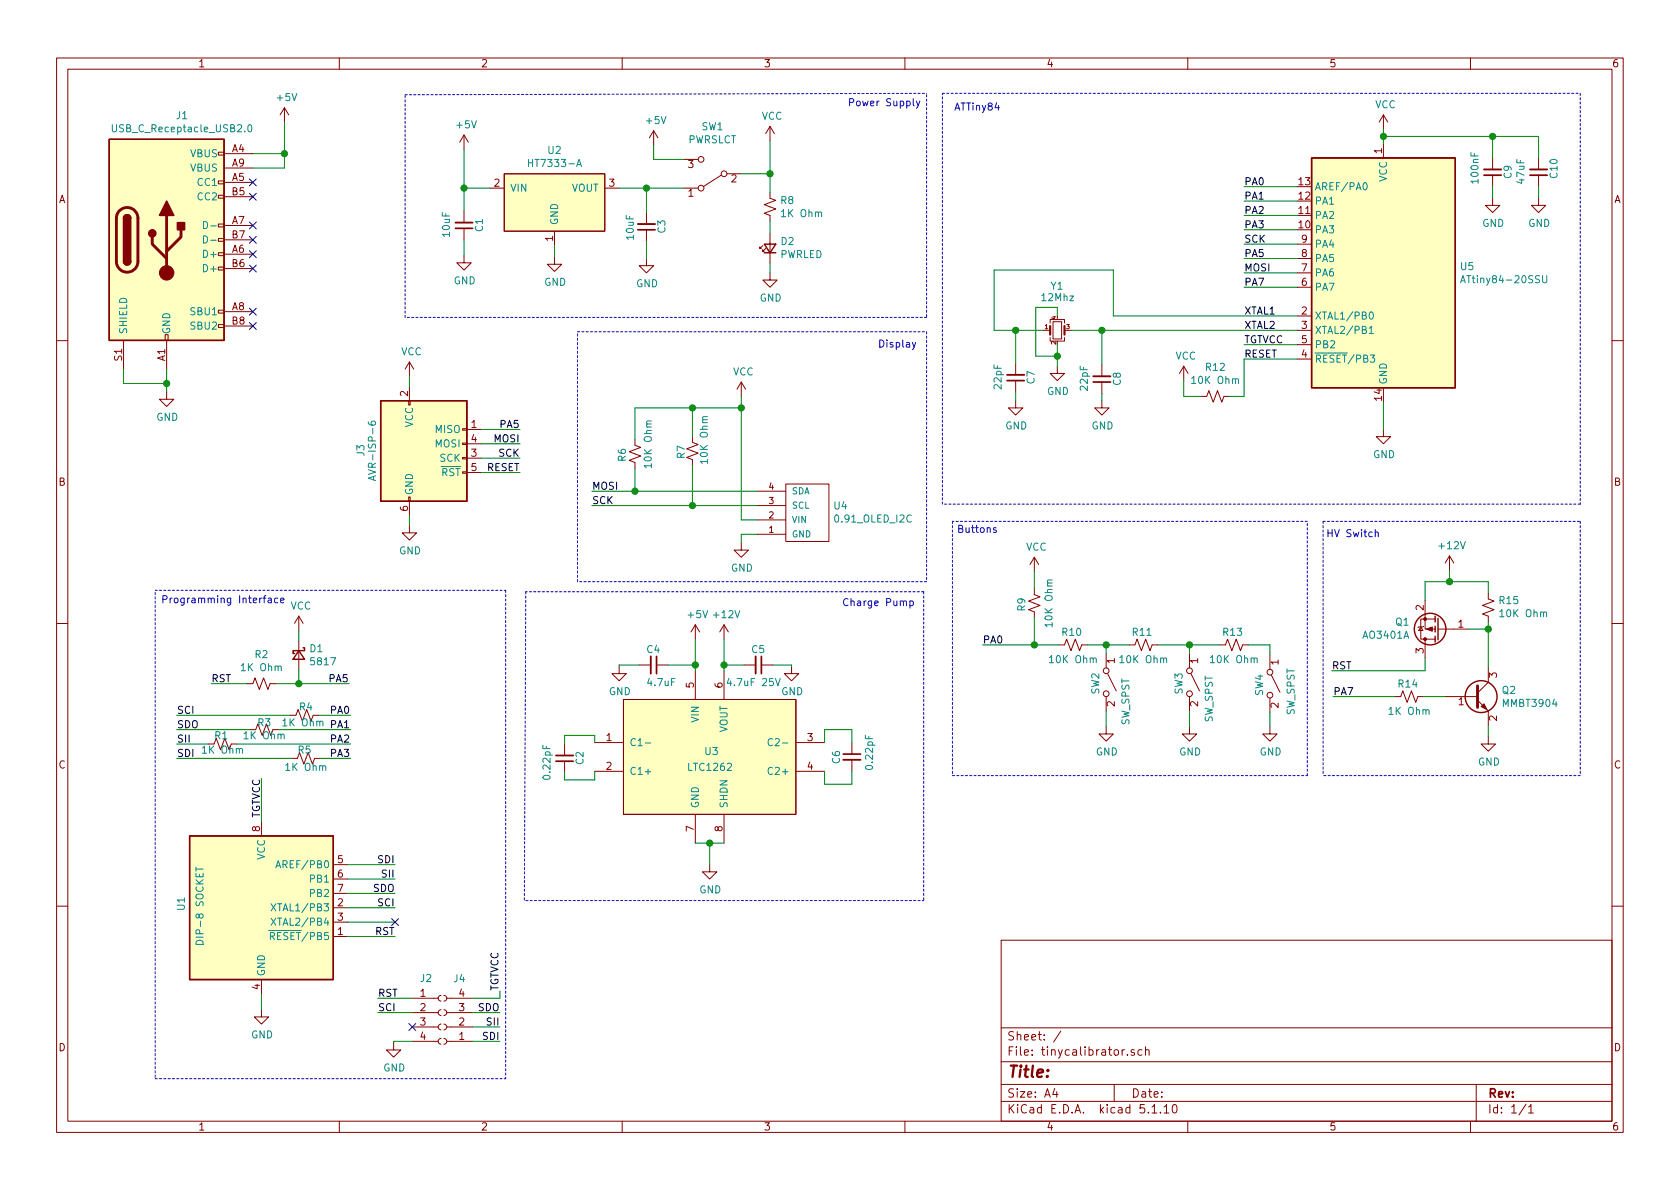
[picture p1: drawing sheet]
EESchema Schematic File Version 4
EELAYER 30 0
EELAYER END
$Descr A4 11693 8268
encoding utf-8
Sheet 1 1
Title ""
Date ""
Rev ""
Comp ""
Comment1 ""
Comment2 ""
Comment3 ""
Comment4 ""
$EndDescr
$Comp
L MCU_Microchip_ATtiny:ATtiny84-20SSU U5
U 1 1
P 9630 1890
F 0 "U5" H 9100 1936 50  0000 R CNN
F 1 "ATtiny84-20SSU" H 9100 1845 50  0000 R CNN
F 2 "Package_SO:SOIC-14_3.9x8.7mm_P1.27mm" H 9630 1890 50  0001 C CIN
F 3 "http://ww1.microchip.com/downloads/en/DeviceDoc/doc8006.pdf" H 9630 1890 50  0001 C CNN
	1    9630 1890
	-1   0    0    -1  
$EndComp
$Comp
L Connector:USB_C_Receptacle_USB2.0 J1
U 1 1
P 1160 1660
F 0 "J1" H 1267 2527 50  0000 C CNN
F 1 "USB_C_Receptacle_USB2.0" H 1267 2436 50  0000 C CNN
F 2 "Connector_USB:USB_C_Receptacle_GCT_USB4085" H 1310 1660 50  0001 C CNN
F 3 "https://www.usb.org/sites/default/files/documents/usb_type-c.zip" H 1310 1660 50  0001 C CNN
	1    1160 1660
	1    0    0    -1  
$EndComp
$Comp
L Device:Crystal_GND24_Small Y1
U 1 1
P 7360 2290
F 0 "Y1" H 7310 2600 50  0000 L CNN
F 1 "12Mhz" H 7240 2520 50  0000 L CNN
F 2 "Crystal:Crystal_SMD_5032-4Pin_5.0x3.2mm" H 7360 2290 50  0001 C CNN
F 3 "~" H 7360 2290 50  0001 C CNN
	1    7360 2290
	1    0    0    -1  
$EndComp
$Comp
L Regulator_Linear:HT7333-A U2
U 1 1
P 3860 1300
F 0 "U2" H 3860 1565 50  0000 C CNN
F 1 "HT7333-A" H 3860 1474 50  0000 C CNN
F 2 "Package_TO_SOT_SMD:SOT-89-3_Handsoldering" H 3910 1650 50  0001 C CNN
F 3 "https://datasheet.lcsc.com/szlcsc/Holtek-Semicon-HT7333-A_C21583.pdf" H 3860 1300 50  0001 C CNN
	1    3860 1300
	1    0    0    -1  
$EndComp
$Comp
L bryan:LTC1262 U3
U 1 1
P 4940 5260
F 0 "U3" H 4900 5300 50  0000 L CNN
F 1 "LTC1262" H 4780 5190 50  0000 L CNN
F 2 "Package_SO:SO-8_3.9x4.9mm_P1.27mm" H 4940 5260 50  0001 C CNN
F 3 "" H 4940 5260 50  0001 C CNN
	1    4940 5260
	1    0    0    -1  
$EndComp
$Comp
L Device:C_Small C2
U 1 1
P 3930 5270
F 0 "C2" V 3820 5320 50  0000 R CNN
F 1 "0.22pF" V 4050 5430 50  0000 R CNN
F 2 "Capacitor_SMD:C_0805_2012Metric_Pad1.15x1.40mm_HandSolder" H 3930 5270 50  0001 C CNN
F 3 "~" H 3930 5270 50  0001 C CNN
	1    3930 5270
	-1   0    0    1   
$EndComp
Wire Wire Line
	4140 5160 4140 5110
Wire Wire Line
	4140 5110 3930 5110
Wire Wire Line
	3930 5110 3930 5170
Wire Wire Line
	4140 5360 4140 5420
Wire Wire Line
	4140 5420 3930 5420
Wire Wire Line
	3930 5420 3930 5370
$Comp
L Device:C_Small C6
U 1 1
P 5930 5260
F 0 "C6" V 5820 5310 50  0000 R CNN
F 1 "0.22pF" V 6050 5420 50  0000 R CNN
F 2 "Capacitor_SMD:C_0805_2012Metric_Pad1.15x1.40mm_HandSolder" H 5930 5260 50  0001 C CNN
F 3 "~" H 5930 5260 50  0001 C CNN
	1    5930 5260
	1    0    0    -1  
$EndComp
Wire Wire Line
	5930 5070 5740 5070
Wire Wire Line
	5740 5070 5740 5160
Wire Wire Line
	5930 5070 5930 5160
Wire Wire Line
	5930 5360 5930 5450
Wire Wire Line
	5930 5450 5740 5450
Wire Wire Line
	5740 5450 5740 5360
Wire Wire Line
	5040 5860 4940 5860
Wire Wire Line
	4940 5860 4940 6010
$Comp
L power:GND #PWR?
U 1 1
P 4940 6010
F 0 "#PWR?" H 4940 5760 50  0001 C CNN
F 1 "GND" H 4945 5837 50  0000 C CNN
F 2 "" H 4940 6010 50  0001 C CNN
F 3 "" H 4940 6010 50  0001 C CNN
	1    4940 6010
	1    0    0    -1  
$EndComp
Connection ~ 4940 5860
Wire Wire Line
	4940 5860 4840 5860
Wire Wire Line
	4840 4660 4840 4620
Wire Wire Line
	5040 4660 5040 4620
$Comp
L power:+12V #PWR?
U 1 1
P 5040 4440
F 0 "#PWR?" H 5040 4290 50  0001 C CNN
F 1 "+12V" H 5055 4613 50  0000 C CNN
F 2 "" H 5040 4440 50  0001 C CNN
F 3 "" H 5040 4440 50  0001 C CNN
	1    5040 4440
	1    0    0    -1  
$EndComp
$Comp
L power:GND #PWR?
U 1 1
P 5510 4630
F 0 "#PWR?" H 5510 4380 50  0001 C CNN
F 1 "GND" H 5515 4457 50  0000 C CNN
F 2 "" H 5510 4630 50  0001 C CNN
F 3 "" H 5510 4630 50  0001 C CNN
	1    5510 4630
	1    0    0    -1  
$EndComp
$Comp
L Device:C_Small C5
U 1 1
P 5280 4620
F 0 "C5" V 5170 4670 50  0000 R CNN
F 1 "4.7uF 25V" V 5400 4780 50  0000 R CNN
F 2 "Capacitor_SMD:C_0805_2012Metric_Pad1.15x1.40mm_HandSolder" H 5280 4620 50  0001 C CNN
F 3 "~" H 5280 4620 50  0001 C CNN
	1    5280 4620
	0    1    1    0   
$EndComp
$Comp
L Device:C_Small C4
U 1 1
P 4550 4620
F 0 "C4" V 4440 4670 50  0000 R CNN
F 1 "4.7uF" V 4670 4780 50  0000 R CNN
F 2 "Capacitor_SMD:C_0805_2012Metric_Pad1.15x1.40mm_HandSolder" H 4550 4620 50  0001 C CNN
F 3 "~" H 4550 4620 50  0001 C CNN
	1    4550 4620
	0    1    1    0   
$EndComp
Wire Wire Line
	4650 4620 4840 4620
Connection ~ 4840 4620
Wire Wire Line
	4840 4620 4840 4440
Wire Wire Line
	5180 4620 5040 4620
Connection ~ 5040 4620
Wire Wire Line
	5040 4620 5040 4440
Wire Wire Line
	5510 4620 5510 4630
Wire Wire Line
	5380 4620 5510 4620
$Comp
L power:GND #PWR?
U 1 1
P 4310 4630
F 0 "#PWR?" H 4310 4380 50  0001 C CNN
F 1 "GND" H 4315 4457 50  0000 C CNN
F 2 "" H 4310 4630 50  0001 C CNN
F 3 "" H 4310 4630 50  0001 C CNN
	1    4310 4630
	1    0    0    -1  
$EndComp
Wire Wire Line
	4450 4620 4310 4620
Wire Wire Line
	4310 4620 4310 4630
$Comp
L power:+5V #PWR?
U 1 1
P 4840 4440
F 0 "#PWR?" H 4840 4290 50  0001 C CNN
F 1 "+5V" H 4855 4613 50  0000 C CNN
F 2 "" H 4840 4440 50  0001 C CNN
F 3 "" H 4840 4440 50  0001 C CNN
	1    4840 4440
	1    0    0    -1  
$EndComp
Wire Wire Line
	1760 1160 1980 1160
Wire Wire Line
	1760 1060 1980 1060
Wire Wire Line
	1980 1160 1980 1060
Connection ~ 1980 1060
Wire Wire Line
	1980 1060 1980 840 
$Comp
L power:+5V #PWR?
U 1 1
P 1980 840
F 0 "#PWR?" H 1980 690 50  0001 C CNN
F 1 "+5V" H 1995 1013 50  0000 C CNN
F 2 "" H 1980 840 50  0001 C CNN
F 3 "" H 1980 840 50  0001 C CNN
	1    1980 840 
	1    0    0    -1  
$EndComp
NoConn ~ 1760 2160
NoConn ~ 1760 2260
$Comp
L power:GND #PWR?
U 1 1
P 1160 2720
F 0 "#PWR?" H 1160 2470 50  0001 C CNN
F 1 "GND" H 1165 2547 50  0000 C CNN
F 2 "" H 1160 2720 50  0001 C CNN
F 3 "" H 1160 2720 50  0001 C CNN
	1    1160 2720
	1    0    0    -1  
$EndComp
Wire Wire Line
	860  2560 860  2660
Wire Wire Line
	860  2660 1160 2660
Wire Wire Line
	1160 2560 1160 2660
Connection ~ 1160 2660
Wire Wire Line
	1160 2660 1160 2720
$Comp
L power:+5V #PWR?
U 1 1
P 3230 1030
F 0 "#PWR?" H 3230 880 50  0001 C CNN
F 1 "+5V" H 3245 1203 50  0000 C CNN
F 2 "" H 3230 1030 50  0001 C CNN
F 3 "" H 3230 1030 50  0001 C CNN
	1    3230 1030
	1    0    0    -1  
$EndComp
$Comp
L Device:C_Small C1
U 1 1
P 3230 1560
F 0 "C1" V 3120 1610 50  0000 R CNN
F 1 "10uF" V 3350 1650 50  0000 R CNN
F 2 "Capacitor_SMD:C_0805_2012Metric_Pad1.15x1.40mm_HandSolder" H 3230 1560 50  0001 C CNN
F 3 "~" H 3230 1560 50  0001 C CNN
	1    3230 1560
	-1   0    0    1   
$EndComp
$Comp
L power:GND #PWR?
U 1 1
P 3230 1770
F 0 "#PWR?" H 3230 1520 50  0001 C CNN
F 1 "GND" H 3235 1597 50  0000 C CNN
F 2 "" H 3230 1770 50  0001 C CNN
F 3 "" H 3230 1770 50  0001 C CNN
	1    3230 1770
	1    0    0    -1  
$EndComp
$Comp
L power:GND #PWR?
U 1 1
P 3860 1780
F 0 "#PWR?" H 3860 1530 50  0001 C CNN
F 1 "GND" H 3865 1607 50  0000 C CNN
F 2 "" H 3860 1780 50  0001 C CNN
F 3 "" H 3860 1780 50  0001 C CNN
	1    3860 1780
	1    0    0    -1  
$EndComp
$Comp
L power:GND #PWR?
U 1 1
P 4500 1790
F 0 "#PWR?" H 4500 1540 50  0001 C CNN
F 1 "GND" H 4505 1617 50  0000 C CNN
F 2 "" H 4500 1790 50  0001 C CNN
F 3 "" H 4500 1790 50  0001 C CNN
	1    4500 1790
	1    0    0    -1  
$EndComp
$Comp
L Device:C_Small C3
U 1 1
P 4500 1570
F 0 "C3" V 4390 1620 50  0000 R CNN
F 1 "10uF" V 4610 1670 50  0000 R CNN
F 2 "Capacitor_SMD:C_0805_2012Metric_Pad1.15x1.40mm_HandSolder" H 4500 1570 50  0001 C CNN
F 3 "~" H 4500 1570 50  0001 C CNN
	1    4500 1570
	-1   0    0    1   
$EndComp
Wire Wire Line
	4310 1300 4500 1300
Wire Wire Line
	4500 1300 4500 1470
Wire Wire Line
	4500 1670 4500 1790
Wire Wire Line
	3860 1700 3860 1780
Wire Wire Line
	3230 1770 3230 1660
Wire Wire Line
	3230 1460 3230 1300
Wire Wire Line
	3410 1300 3230 1300
Connection ~ 3230 1300
Wire Wire Line
	3230 1300 3230 1030
$Comp
L Switch:SW_SPDT SW1
U 1 1
P 4960 1200
F 0 "SW1" H 4960 875 50  0000 C CNN
F 1 "PWRSLCT" H 4960 966 50  0000 C CNN
F 2 "Switches:SWITCH_SPDT_PTH_11.6X4.0MM" H 4960 1200 50  0001 C CNN
F 3 "~" H 4960 1200 50  0001 C CNN
	1    4960 1200
	-1   0    0    1   
$EndComp
Wire Wire Line
	4500 1300 4760 1300
Connection ~ 4500 1300
Wire Wire Line
	4760 1100 4550 1100
Wire Wire Line
	4550 1100 4550 1000
$Comp
L power:+5V #PWR?
U 1 1
P 4550 1000
F 0 "#PWR?" H 4550 850 50  0001 C CNN
F 1 "+5V" H 4565 1173 50  0000 C CNN
F 2 "" H 4550 1000 50  0001 C CNN
F 3 "" H 4550 1000 50  0001 C CNN
	1    4550 1000
	1    0    0    -1  
$EndComp
$Comp
L power:VCC #PWR?
U 1 1
P 5360 970
F 0 "#PWR?" H 5360 820 50  0001 C CNN
F 1 "VCC" H 5375 1143 50  0000 C CNN
F 2 "" H 5360 970 50  0001 C CNN
F 3 "" H 5360 970 50  0001 C CNN
	1    5360 970 
	1    0    0    -1  
$EndComp
$Comp
L Device:R_Small_US R8
U 1 1
P 5360 1430
F 0 "R8" H 5428 1476 50  0000 L CNN
F 1 "1K Ohm" H 5428 1385 50  0000 L CNN
F 2 "Resistor_SMD:R_0805_2012Metric_Pad1.15x1.40mm_HandSolder" H 5360 1430 50  0001 C CNN
F 3 "~" H 5360 1430 50  0001 C CNN
	1    5360 1430
	1    0    0    -1  
$EndComp
$Comp
L Device:LED_Small D2
U 1 1
P 5360 1720
F 0 "D2" V 5406 1650 50  0000 R CNN
F 1 "PWRLED" V 5315 1650 50  0000 R CNN
F 2 "LED_SMD:LED_0805_2012Metric_Pad1.15x1.40mm_HandSolder" V 5360 1720 50  0001 C CNN
F 3 "~" V 5360 1720 50  0001 C CNN
	1    5360 1720
	0    -1   -1   0   
$EndComp
$Comp
L power:GND #PWR?
U 1 1
P 5360 1890
F 0 "#PWR?" H 5360 1640 50  0001 C CNN
F 1 "GND" H 5365 1717 50  0000 C CNN
F 2 "" H 5360 1890 50  0001 C CNN
F 3 "" H 5360 1890 50  0001 C CNN
	1    5360 1890
	1    0    0    -1  
$EndComp
Wire Wire Line
	5160 1200 5360 1200
Wire Wire Line
	5360 1330 5360 1200
Connection ~ 5360 1200
Wire Wire Line
	5360 1530 5360 1620
Wire Wire Line
	5360 1820 5360 1890
Wire Notes Line
	2820 650  6450 640 
Wire Notes Line
	6450 650  6450 2200
Wire Notes Line
	6450 2200 2820 2200
Wire Notes Line
	2820 2200 2820 650 
Wire Wire Line
	10390 940  10390 1090
Wire Wire Line
	10390 940  10710 940 
Wire Wire Line
	10710 940  10710 1090
Connection ~ 10390 940 
$Comp
L Device:C_Small C9
U 1 1
P 10390 1190
F 0 "C9" V 10280 1240 50  0000 R CNN
F 1 "100nF" V 10510 1280 50  0000 R CNN
F 2 "Capacitor_SMD:C_0805_2012Metric_Pad1.15x1.40mm_HandSolder" H 10390 1190 50  0001 C CNN
F 3 "~" H 10390 1190 50  0001 C CNN
	1    10390 1190
	-1   0    0    1   
$EndComp
$Comp
L Device:C_Small C10
U 1 1
P 10710 1190
F 0 "C10" V 10600 1240 50  0000 R CNN
F 1 "47uF" V 10830 1280 50  0000 R CNN
F 2 "Capacitor_SMD:C_0805_2012Metric_Pad1.15x1.40mm_HandSolder" H 10710 1190 50  0001 C CNN
F 3 "~" H 10710 1190 50  0001 C CNN
	1    10710 1190
	-1   0    0    1   
$EndComp
$Comp
L power:GND #PWR?
U 1 1
P 10390 1370
F 0 "#PWR?" H 10390 1120 50  0001 C CNN
F 1 "GND" H 10395 1197 50  0000 C CNN
F 2 "" H 10390 1370 50  0001 C CNN
F 3 "" H 10390 1370 50  0001 C CNN
	1    10390 1370
	1    0    0    -1  
$EndComp
$Comp
L power:GND #PWR?
U 1 1
P 10710 1370
F 0 "#PWR?" H 10710 1120 50  0001 C CNN
F 1 "GND" H 10715 1197 50  0000 C CNN
F 2 "" H 10710 1370 50  0001 C CNN
F 3 "" H 10710 1370 50  0001 C CNN
	1    10710 1370
	1    0    0    -1  
$EndComp
Wire Wire Line
	10390 1370 10390 1290
Wire Wire Line
	10710 1370 10710 1290
Wire Wire Line
	9630 940  10390 940 
Wire Wire Line
	9030 1290 8660 1290
Wire Wire Line
	9030 1390 8660 1390
Wire Wire Line
	9030 1490 8660 1490
Wire Wire Line
	9030 1590 8660 1590
Wire Wire Line
	9030 1690 8660 1690
Wire Wire Line
	9030 1790 8660 1790
Wire Wire Line
	9030 1890 8660 1890
Wire Wire Line
	8660 1990 9030 1990
Wire Wire Line
	9030 2390 8660 2390
Wire Wire Line
	8660 2490 9030 2490
Wire Wire Line
	9630 2790 9630 2980
Wire Wire Line
	9630 890  9630 940 
Text Label 8660 1290 0    50   ~ 0
PA0
Text Label 8660 1390 0    50   ~ 0
PA1
Text Label 8660 1490 0    50   ~ 0
PA2
Text Label 8660 1590 0    50   ~ 0
PA3
Text Label 8660 1690 0    50   ~ 0
SCK
Text Label 8660 1790 0    50   ~ 0
PA5
Text Label 8660 1890 0    50   ~ 0
MOSI
Text Label 8660 1990 0    50   ~ 0
PA7
Text Label 8660 2190 0    50   ~ 0
XTAL1
Text Label 8660 2290 0    50   ~ 0
XTAL2
Text Label 8660 2390 0    50   ~ 0
TGTVCC
Text Label 8660 2490 0    50   ~ 0
RESET
$Comp
L power:VCC #PWR?
U 1 1
P 9630 890
F 0 "#PWR?" H 9630 740 50  0001 C CNN
F 1 "VCC" H 9645 1063 50  0000 C CNN
F 2 "" H 9630 890 50  0001 C CNN
F 3 "" H 9630 890 50  0001 C CNN
	1    9630 890 
	1    0    0    -1  
$EndComp
$Comp
L power:GND #PWR?
U 1 1
P 9630 2980
F 0 "#PWR?" H 9630 2730 50  0001 C CNN
F 1 "GND" H 9635 2807 50  0000 C CNN
F 2 "" H 9630 2980 50  0001 C CNN
F 3 "" H 9630 2980 50  0001 C CNN
	1    9630 2980
	1    0    0    -1  
$EndComp
$Comp
L power:VCC #PWR?
U 1 1
P 8240 2640
F 0 "#PWR?" H 8240 2490 50  0001 C CNN
F 1 "VCC" H 8255 2813 50  0000 C CNN
F 2 "" H 8240 2640 50  0001 C CNN
F 3 "" H 8240 2640 50  0001 C CNN
	1    8240 2640
	1    0    0    -1  
$EndComp
$Comp
L Device:R_Small_US R12
U 1 1
P 8460 2750
F 0 "R12" V 8255 2750 50  0000 C CNN
F 1 "10K Ohm" V 8346 2750 50  0000 C CNN
F 2 "Resistor_SMD:R_0805_2012Metric_Pad1.15x1.40mm_HandSolder" H 8460 2750 50  0001 C CNN
F 3 "~" H 8460 2750 50  0001 C CNN
	1    8460 2750
	0    1    1    0   
$EndComp
Wire Wire Line
	8240 2750 8240 2640
Wire Wire Line
	8360 2750 8240 2750
Wire Wire Line
	8660 2490 8660 2750
Wire Wire Line
	8660 2750 8560 2750
Wire Notes Line
	6430 4110 3660 4110
Wire Notes Line
	3660 4110 3650 6260
Wire Notes Line
	3660 6260 6430 6260
Text Notes 5860 4220 0    50   ~ 0
Charge Pump\n
Text Notes 5900 740  0    50   ~ 0
Power Supply
Wire Wire Line
	7750 2190 7750 1870
Wire Wire Line
	7750 1870 6920 1870
Wire Wire Line
	6920 1870 6920 2290
Wire Wire Line
	6920 2290 7070 2290
Wire Wire Line
	7750 2190 9030 2190
$Comp
L Device:C_Small C7
U 1 1
P 7070 2620
F 0 "C7" V 6960 2670 50  0000 R CNN
F 1 "22pF" V 7190 2710 50  0000 R CNN
F 2 "Capacitor_SMD:C_0805_2012Metric_Pad1.15x1.40mm_HandSolder" H 7070 2620 50  0001 C CNN
F 3 "~" H 7070 2620 50  0001 C CNN
	1    7070 2620
	-1   0    0    1   
$EndComp
$Comp
L Device:C_Small C8
U 1 1
P 7670 2630
F 0 "C8" V 7560 2680 50  0000 R CNN
F 1 "22pF" V 7790 2720 50  0000 R CNN
F 2 "Capacitor_SMD:C_0805_2012Metric_Pad1.15x1.40mm_HandSolder" H 7670 2630 50  0001 C CNN
F 3 "~" H 7670 2630 50  0001 C CNN
	1    7670 2630
	-1   0    0    1   
$EndComp
Wire Wire Line
	7070 2520 7070 2290
Connection ~ 7070 2290
Wire Wire Line
	7070 2290 7260 2290
Wire Wire Line
	7670 2530 7670 2290
Wire Wire Line
	7460 2290 7670 2290
Connection ~ 7670 2290
Wire Wire Line
	7670 2290 9030 2290
Wire Wire Line
	7360 2190 7360 2130
Wire Wire Line
	7360 2130 7210 2130
Wire Wire Line
	7210 2470 7360 2470
Wire Wire Line
	7210 2130 7210 2470
Wire Wire Line
	7360 2390 7360 2470
$Comp
L power:GND #PWR?
U 1 1
P 7070 2780
F 0 "#PWR?" H 7070 2530 50  0001 C CNN
F 1 "GND" H 7075 2607 50  0000 C CNN
F 2 "" H 7070 2780 50  0001 C CNN
F 3 "" H 7070 2780 50  0001 C CNN
	1    7070 2780
	1    0    0    -1  
$EndComp
$Comp
L power:GND #PWR?
U 1 1
P 7670 2780
F 0 "#PWR?" H 7670 2530 50  0001 C CNN
F 1 "GND" H 7675 2607 50  0000 C CNN
F 2 "" H 7670 2780 50  0001 C CNN
F 3 "" H 7670 2780 50  0001 C CNN
	1    7670 2780
	1    0    0    -1  
$EndComp
Wire Wire Line
	7670 2780 7670 2730
Wire Wire Line
	7070 2780 7070 2720
Wire Wire Line
	7360 2470 7360 2540
Connection ~ 7360 2470
$Comp
L power:GND #PWR?
U 1 1
P 7360 2540
F 0 "#PWR?" H 7360 2290 50  0001 C CNN
F 1 "GND" H 7365 2367 50  0000 C CNN
F 2 "" H 7360 2540 50  0001 C CNN
F 3 "" H 7360 2540 50  0001 C CNN
	1    7360 2540
	1    0    0    -1  
$EndComp
Wire Wire Line
	5360 970  5360 1200
Connection ~ 9630 940 
Wire Wire Line
	9630 940  9630 990 
Wire Notes Line
	6560 640  11000 640 
Wire Notes Line
	11000 640  11000 3500
Wire Notes Line
	11000 3500 6570 3500
Wire Notes Line
	6560 3500 6560 640 
Text Notes 6640 770  0    50   ~ 0
ATTiny84
$Comp
L bryan:0.91_OLED_I2C U4
U 1 1
P 5670 3560
F 0 "U4" H 5542 3515 50  0000 R CNN
F 1 "0.91_OLED_I2C" H 5542 3606 50  0000 R CNN
F 2 "bryan:I2C_OLED_0.91" H 5520 3560 50  0001 C CNN
F 3 "" H 5520 3560 50  0001 C CNN
	1    5670 3560
	-1   0    0    1   
$EndComp
$Comp
L Device:R_Small_US R7
U 1 1
P 4820 3130
F 0 "R7" V 4740 3070 50  0000 L CNN
F 1 "10K Ohm" V 4900 3030 50  0000 L CNN
F 2 "Resistor_SMD:R_0805_2012Metric_Pad1.15x1.40mm_HandSolder" H 4820 3130 50  0001 C CNN
F 3 "~" H 4820 3130 50  0001 C CNN
	1    4820 3130
	1    0    0    -1  
$EndComp
$Comp
L Device:R_Small_US R6
U 1 1
P 4420 3150
F 0 "R6" V 4330 3090 50  0000 L CNN
F 1 "10K Ohm" V 4510 3040 50  0000 L CNN
F 2 "Resistor_SMD:R_0805_2012Metric_Pad1.15x1.40mm_HandSolder" H 4420 3150 50  0001 C CNN
F 3 "~" H 4420 3150 50  0001 C CNN
	1    4420 3150
	1    0    0    -1  
$EndComp
Wire Wire Line
	5270 3410 4420 3410
Text Label 4120 3410 0    50   ~ 0
MOSI
Text Label 4120 3510 0    50   ~ 0
SCK
Wire Wire Line
	4420 3250 4420 3410
Connection ~ 4420 3410
Wire Wire Line
	4420 3410 4120 3410
Wire Wire Line
	4820 3230 4820 3510
Wire Wire Line
	4120 3510 4820 3510
Connection ~ 4820 3510
Wire Wire Line
	4820 3510 5270 3510
Wire Wire Line
	4420 3050 4420 2830
Wire Wire Line
	4420 2830 4820 2830
Wire Wire Line
	4820 2830 4820 3030
Connection ~ 4820 2830
$Comp
L power:VCC #PWR?
U 1 1
P 5160 2750
F 0 "#PWR?" H 5160 2600 50  0001 C CNN
F 1 "VCC" H 5175 2923 50  0000 C CNN
F 2 "" H 5160 2750 50  0001 C CNN
F 3 "" H 5160 2750 50  0001 C CNN
	1    5160 2750
	1    0    0    -1  
$EndComp
Wire Wire Line
	5160 2830 5160 2750
Wire Wire Line
	4820 2830 5160 2830
Wire Wire Line
	5270 3610 5160 3610
Wire Wire Line
	5160 3610 5160 2830
Connection ~ 5160 2830
$Comp
L power:GND #PWR?
U 1 1
P 5160 3770
F 0 "#PWR?" H 5160 3520 50  0001 C CNN
F 1 "GND" H 5165 3597 50  0000 C CNN
F 2 "" H 5160 3770 50  0001 C CNN
F 3 "" H 5160 3770 50  0001 C CNN
	1    5160 3770
	1    0    0    -1  
$EndComp
Wire Wire Line
	5270 3710 5160 3710
Wire Wire Line
	5160 3710 5160 3770
Wire Notes Line
	6450 2300 6450 4040
Wire Notes Line
	6450 4040 4020 4040
Wire Notes Line
	4020 4040 4020 2300
Wire Notes Line
	4020 2300 6450 2300
Text Notes 6110 2420 0    50   ~ 0
Display
$Comp
L power:+12V #PWR?
U 1 1
P 10090 3960
F 0 "#PWR?" H 10090 3810 50  0001 C CNN
F 1 "+12V" H 10105 4133 50  0000 C CNN
F 2 "" H 10090 3960 50  0001 C CNN
F 3 "" H 10090 3960 50  0001 C CNN
	1    10090 3960
	1    0    0    -1  
$EndComp
Wire Wire Line
	9280 4840 9710 4840
Wire Wire Line
	9270 4660 9920 4660
Text Label 9280 4840 0    50   ~ 0
PA7
Text Label 9270 4660 0    50   ~ 0
RST
$Comp
L Device:R_Small_US R14
U 1 1
P 9810 4840
F 0 "R14" V 9720 4830 50  0000 C CNN
F 1 "1K Ohm" V 9910 4840 50  0000 C CNN
F 2 "Resistor_SMD:R_0805_2012Metric_Pad1.15x1.40mm_HandSolder" H 9810 4840 50  0001 C CNN
F 3 "~" H 9810 4840 50  0001 C CNN
	1    9810 4840
	0    1    1    0   
$EndComp
Wire Wire Line
	9910 4840 10060 4840
$Comp
L power:GND #PWR?
U 1 1
P 10360 5120
F 0 "#PWR?" H 10360 4870 50  0001 C CNN
F 1 "GND" H 10365 4947 50  0000 C CNN
F 2 "" H 10360 5120 50  0001 C CNN
F 3 "" H 10360 5120 50  0001 C CNN
	1    10360 5120
	1    0    0    -1  
$EndComp
Wire Wire Line
	10360 5120 10360 5040
Wire Wire Line
	10360 4640 10360 4370
$Comp
L Device:R_Small_US R15
U 1 1
P 10360 4220
F 0 "R15" H 10292 4174 50  0000 R CNN
F 1 "10K Ohm" H 10292 4265 50  0000 R CNN
F 2 "Resistor_SMD:R_0805_2012Metric_Pad1.15x1.40mm_HandSolder" H 10360 4220 50  0001 C CNN
F 3 "~" H 10360 4220 50  0001 C CNN
	1    10360 4220
	-1   0    0    1   
$EndComp
Wire Wire Line
	10090 4040 10360 4040
Wire Wire Line
	10360 4040 10360 4120
Wire Wire Line
	9920 4660 9920 4570
Wire Wire Line
	10220 4370 10360 4370
Connection ~ 10360 4370
Wire Wire Line
	10360 4370 10360 4320
Wire Wire Line
	9920 4170 9920 4040
Wire Wire Line
	10090 4040 10090 3960
Wire Wire Line
	9920 4040 10090 4040
Connection ~ 10090 4040
Wire Notes Line
	11000 3620 11000 5390
Text Notes 9230 3740 0    50   ~ 0
HV Switch
Wire Notes Line
	9210 3620 11000 3620
Wire Notes Line
	11000 5390 9210 5390
Wire Notes Line
	9210 3620 9210 5390
$Comp
L Switch:SW_SPST SW3
U 1 1
P 8280 4740
F 0 "SW3" H 8210 4670 50  0000 L CNN
F 1 "SW_SPST" H 8230 4880 50  0000 L CNN
F 2 "Switches:TACTILE_SWITCH_SMD_6.0X3.5MM" H 8280 4740 50  0001 C CNN
F 3 "~" H 8280 4740 50  0001 C CNN
	1    8280 4740
	0    1    1    0   
$EndComp
$Comp
L Switch:SW_SPST SW4
U 1 1
P 8840 4750
F 0 "SW4" H 8770 4680 50  0000 L CNN
F 1 "SW_SPST" H 8730 4900 50  0000 L CNN
F 2 "Switches:TACTILE_SWITCH_SMD_6.0X3.5MM" H 8840 4750 50  0001 C CNN
F 3 "~" H 8840 4750 50  0001 C CNN
	1    8840 4750
	0    1    1    0   
$EndComp
$Comp
L Device:R_Small_US R11
U 1 1
P 7960 4480
F 0 "R11" V 7870 4470 50  0000 C CNN
F 1 "10K Ohm" V 8060 4480 50  0000 C CNN
F 2 "Resistor_SMD:R_0805_2012Metric_Pad1.15x1.40mm_HandSolder" H 7960 4480 50  0001 C CNN
F 3 "~" H 7960 4480 50  0001 C CNN
	1    7960 4480
	0    1    1    0   
$EndComp
$Comp
L Device:R_Small_US R13
U 1 1
P 8590 4480
F 0 "R13" V 8500 4470 50  0000 C CNN
F 1 "10K Ohm" V 8690 4480 50  0000 C CNN
F 2 "Resistor_SMD:R_0805_2012Metric_Pad1.15x1.40mm_HandSolder" H 8590 4480 50  0001 C CNN
F 3 "~" H 8590 4480 50  0001 C CNN
	1    8590 4480
	0    1    1    0   
$EndComp
$Comp
L Device:R_Small_US R10
U 1 1
P 7470 4480
F 0 "R10" V 7380 4470 50  0000 C CNN
F 1 "10K Ohm" V 7570 4480 50  0000 C CNN
F 2 "Resistor_SMD:R_0805_2012Metric_Pad1.15x1.40mm_HandSolder" H 7470 4480 50  0001 C CNN
F 3 "~" H 7470 4480 50  0001 C CNN
	1    7470 4480
	0    1    1    0   
$EndComp
$Comp
L Switch:SW_SPST SW2
U 1 1
P 7700 4740
F 0 "SW2" H 7630 4670 50  0000 L CNN
F 1 "SW_SPST" H 7670 4880 50  0000 L CNN
F 2 "Switches:TACTILE_SWITCH_SMD_6.0X3.5MM" H 7700 4740 50  0001 C CNN
F 3 "~" H 7700 4740 50  0001 C CNN
	1    7700 4740
	0    1    1    0   
$EndComp
Wire Wire Line
	7570 4480 7700 4480
Wire Wire Line
	8060 4480 8280 4480
Wire Wire Line
	8280 4540 8280 4480
Connection ~ 8280 4480
Wire Wire Line
	8280 4480 8490 4480
Wire Wire Line
	7700 4540 7700 4480
Connection ~ 7700 4480
Wire Wire Line
	7700 4480 7860 4480
Wire Wire Line
	7370 4480 7200 4480
Wire Wire Line
	7200 4480 7200 4290
Wire Wire Line
	7200 4480 6840 4480
Connection ~ 7200 4480
Text Label 6840 4480 0    50   ~ 0
PA0
$Comp
L Device:R_Small_US R9
U 1 1
P 7200 4190
F 0 "R9" V 7110 4180 50  0000 C CNN
F 1 "10K Ohm" V 7300 4190 50  0000 C CNN
F 2 "Resistor_SMD:R_0805_2012Metric_Pad1.15x1.40mm_HandSolder" H 7200 4190 50  0001 C CNN
F 3 "~" H 7200 4190 50  0001 C CNN
	1    7200 4190
	1    0    0    -1  
$EndComp
$Comp
L power:VCC #PWR?
U 1 1
P 7200 3970
F 0 "#PWR?" H 7200 3820 50  0001 C CNN
F 1 "VCC" H 7215 4143 50  0000 C CNN
F 2 "" H 7200 3970 50  0001 C CNN
F 3 "" H 7200 3970 50  0001 C CNN
	1    7200 3970
	1    0    0    -1  
$EndComp
Wire Wire Line
	7200 4090 7200 3970
$Comp
L power:GND #PWR?
U 1 1
P 8840 5050
F 0 "#PWR?" H 8840 4800 50  0001 C CNN
F 1 "GND" H 8845 4877 50  0000 C CNN
F 2 "" H 8840 5050 50  0001 C CNN
F 3 "" H 8840 5050 50  0001 C CNN
	1    8840 5050
	1    0    0    -1  
$EndComp
$Comp
L power:GND #PWR?
U 1 1
P 8280 5050
F 0 "#PWR?" H 8280 4800 50  0001 C CNN
F 1 "GND" H 8285 4877 50  0000 C CNN
F 2 "" H 8280 5050 50  0001 C CNN
F 3 "" H 8280 5050 50  0001 C CNN
	1    8280 5050
	1    0    0    -1  
$EndComp
$Comp
L power:GND #PWR?
U 1 1
P 7700 5050
F 0 "#PWR?" H 7700 4800 50  0001 C CNN
F 1 "GND" H 7705 4877 50  0000 C CNN
F 2 "" H 7700 5050 50  0001 C CNN
F 3 "" H 7700 5050 50  0001 C CNN
	1    7700 5050
	1    0    0    -1  
$EndComp
Wire Wire Line
	8840 4950 8840 5050
Wire Wire Line
	8690 4480 8840 4480
Wire Wire Line
	8840 4480 8840 4550
Wire Wire Line
	8280 4940 8280 5050
Wire Wire Line
	7700 4940 7700 5050
Wire Notes Line
	9100 5390 9100 3620
Wire Notes Line
	9100 3620 6630 3620
Wire Notes Line
	6630 3620 6630 5390
Wire Notes Line
	6630 5390 9100 5390
Text Notes 6660 3710 0    50   ~ 0
Buttons\n
$Comp
L power:VCC #PWR?
U 1 1
P 2080 4380
F 0 "#PWR?" H 2080 4230 50  0001 C CNN
F 1 "VCC" H 2095 4553 50  0000 C CNN
F 2 "" H 2080 4380 50  0001 C CNN
F 3 "" H 2080 4380 50  0001 C CNN
	1    2080 4380
	1    0    0    -1  
$EndComp
$Comp
L Device:D_Schottky_Small D1
U 1 1
P 2080 4550
F 0 "D1" V 2034 4620 50  0000 L CNN
F 1 "5817" V 2125 4620 50  0000 L CNN
F 2 "Diode_THT:D_DO-41_SOD81_P10.16mm_Horizontal" V 2080 4550 50  0001 C CNN
F 3 "~" V 2080 4550 50  0001 C CNN
	1    2080 4550
	0    1    1    0   
$EndComp
$Comp
L Device:R_Small_US R2
U 1 1
P 1820 4750
F 0 "R2" V 1615 4750 50  0000 C CNN
F 1 "1K Ohm" V 1706 4750 50  0000 C CNN
F 2 "Resistor_SMD:R_0805_2012Metric_Pad1.15x1.40mm_HandSolder" H 1820 4750 50  0001 C CNN
F 3 "~" H 1820 4750 50  0001 C CNN
	1    1820 4750
	0    1    1    0   
$EndComp
Wire Wire Line
	2080 4380 2080 4450
Wire Wire Line
	2080 4650 2080 4750
Wire Wire Line
	2080 4750 1920 4750
Wire Wire Line
	2080 4750 2430 4750
Connection ~ 2080 4750
Wire Wire Line
	1720 4750 1470 4750
Text Label 2430 4750 2    50   ~ 0
PA5
Text Label 1470 4750 0    50   ~ 0
RST
$Comp
L Device:R_Small_US R4
U 1 1
P 2120 4970
F 0 "R4" V 2060 4980 50  0000 C CNN
F 1 "1K Ohm" V 2170 4960 50  0000 C CNN
F 2 "Resistor_SMD:R_0805_2012Metric_Pad1.15x1.40mm_HandSolder" H 2120 4970 50  0001 C CNN
F 3 "~" H 2120 4970 50  0001 C CNN
	1    2120 4970
	0    1    1    0   
$EndComp
$Comp
L Device:R_Small_US R3
U 1 1
P 1840 5070
F 0 "R3" V 1790 5070 50  0000 C CNN
F 1 "1K Ohm" V 1880 5070 50  0000 C CNN
F 2 "Resistor_SMD:R_0805_2012Metric_Pad1.15x1.40mm_HandSolder" H 1840 5070 50  0001 C CNN
F 3 "~" H 1840 5070 50  0001 C CNN
	1    1840 5070
	0    1    1    0   
$EndComp
$Comp
L Device:R_Small_US R1
U 1 1
P 1550 5170
F 0 "R1" V 1490 5160 50  0000 C CNN
F 1 "1K Ohm" V 1590 5170 50  0000 C CNN
F 2 "Resistor_SMD:R_0805_2012Metric_Pad1.15x1.40mm_HandSolder" H 1550 5170 50  0001 C CNN
F 3 "~" H 1550 5170 50  0001 C CNN
	1    1550 5170
	0    1    1    0   
$EndComp
$Comp
L Device:R_Small_US R5
U 1 1
P 2130 5270
F 0 "R5" V 2070 5260 50  0000 C CNN
F 1 "1K Ohm" V 2190 5270 50  0000 C CNN
F 2 "Resistor_SMD:R_0805_2012Metric_Pad1.15x1.40mm_HandSolder" H 2130 5270 50  0001 C CNN
F 3 "~" H 2130 5270 50  0001 C CNN
	1    2130 5270
	0    1    1    0   
$EndComp
Wire Wire Line
	2020 4970 1230 4970
Wire Wire Line
	1740 5070 1230 5070
Wire Wire Line
	1450 5170 1230 5170
Wire Wire Line
	2030 5270 1230 5270
Wire Wire Line
	2220 4970 2440 4970
Wire Wire Line
	1940 5070 2440 5070
Wire Wire Line
	1650 5170 2440 5170
Wire Wire Line
	2230 5270 2440 5270
Text Label 2440 4970 2    50   ~ 0
PA0
Text Label 2440 5070 2    50   ~ 0
PA1
Text Label 2440 5170 2    50   ~ 0
PA2
Text Label 2440 5270 2    50   ~ 0
PA3
Text Label 1230 4970 0    50   ~ 0
SCI
Text Label 1230 5070 0    50   ~ 0
SDO
Text Label 1230 5170 0    50   ~ 0
SII
Text Label 1230 5270 0    50   ~ 0
SDI
$Comp
L MCU_Microchip_ATtiny:ATtiny25V-10PU U1
U 1 1
P 1820 6310
F 0 "U1" V 1260 6390 50  0000 R CNN
F 1 "DIP-8 SOCKET" V 1390 6600 50  0000 R CNN
F 2 "Package_DIP:DIP-8_W7.62mm_Socket" H 1820 6310 50  0001 C CIN
F 3 "http://ww1.microchip.com/downloads/en/DeviceDoc/atmel-2586-avr-8-bit-microcontroller-attiny25-attiny45-attiny85_datasheet.pdf" H 1820 6310 50  0001 C CNN
	1    1820 6310
	1    0    0    -1  
$EndComp
Wire Wire Line
	1820 5710 1820 5410
Wire Wire Line
	1820 6910 1820 7020
Wire Wire Line
	2420 6010 2750 6010
Wire Wire Line
	2420 6110 2750 6110
Wire Wire Line
	2420 6210 2750 6210
Wire Wire Line
	2420 6310 2750 6310
Wire Wire Line
	2420 6410 2750 6410
Text Label 2750 6010 2    50   ~ 0
SDI
Text Label 2750 6110 2    50   ~ 0
SII
Text Label 2750 6210 2    50   ~ 0
SDO
Text Label 2750 6310 2    50   ~ 0
SCI
NoConn ~ 2750 6410
Text Label 1820 5410 3    50   ~ 0
TGTVCC
$Comp
L power:GND #PWR?
U 1 1
P 1820 7020
F 0 "#PWR?" H 1820 6770 50  0001 C CNN
F 1 "GND" H 1825 6847 50  0000 C CNN
F 2 "" H 1820 7020 50  0001 C CNN
F 3 "" H 1820 7020 50  0001 C CNN
	1    1820 7020
	1    0    0    -1  
$EndComp
Wire Notes Line
	1080 7490 1080 4100
Text Notes 1120 4200 0    50   ~ 0
Programming Interface
Text Label 2750 6510 2    50   ~ 0
RST
Wire Wire Line
	2420 6510 2750 6510
Wire Notes Line
	1080 4100 3520 4100
Wire Notes Line
	1080 7500 3520 7500
Wire Notes Line
	3520 4100 3520 7500
$Comp
L Connector:AVR-ISP-6 J3
U 1 1
P 2950 3180
F 0 "J3" V 2510 3280 50  0000 R CNN
F 1 "AVR-ISP-6" V 2590 3450 50  0000 R CNN
F 2 "Connector_PinSocket_2.54mm:PinSocket_2x03_P2.54mm_Vertical" V 2700 3230 50  0001 C CNN
F 3 " ~" H 1675 2630 50  0001 C CNN
	1    2950 3180
	1    0    0    -1  
$EndComp
$Comp
L power:VCC #PWR?
U 1 1
P 2850 2610
F 0 "#PWR?" H 2850 2460 50  0001 C CNN
F 1 "VCC" H 2865 2783 50  0000 C CNN
F 2 "" H 2850 2610 50  0001 C CNN
F 3 "" H 2850 2610 50  0001 C CNN
	1    2850 2610
	1    0    0    -1  
$EndComp
Wire Notes Line
	6430 4110 6430 6260
$Comp
L power:GND #PWR?
U 1 1
P 2850 3650
F 0 "#PWR?" H 2850 3400 50  0001 C CNN
F 1 "GND" H 2855 3477 50  0000 C CNN
F 2 "" H 2850 3650 50  0001 C CNN
F 3 "" H 2850 3650 50  0001 C CNN
	1    2850 3650
	1    0    0    -1  
$EndComp
Wire Wire Line
	2850 2680 2850 2610
Wire Wire Line
	2850 3650 2850 3580
Wire Wire Line
	3350 2980 3620 2980
Wire Wire Line
	3350 3080 3620 3080
Wire Wire Line
	3350 3180 3620 3180
Wire Wire Line
	3350 3280 3620 3280
Text Label 3620 2980 2    50   ~ 0
PA5
Text Label 3620 3080 2    50   ~ 0
MOSI
Text Label 3620 3180 2    50   ~ 0
SCK
Text Label 3620 3280 2    50   ~ 0
RESET
NoConn ~ 1760 1260
NoConn ~ 1760 1360
NoConn ~ 1760 1560
NoConn ~ 1760 1660
NoConn ~ 1760 1760
NoConn ~ 1760 1860
$Comp
L Transistor_FET:AO3401A Q1
U 1 1
P 10020 4370
F 0 "Q1" H 10225 4324 50  0000 L CNN
F 1 "AO3401A" H 10225 4415 50  0000 L CNN
F 2 "Package_TO_SOT_SMD:SOT-23" H 10220 4295 50  0001 L CIN
F 3 "http://www.aosmd.com/pdfs/datasheet/AO3401A.pdf" H 10020 4370 50  0001 L CNN
	1    10020 4370
	-1   0    0    1   
$EndComp
$Comp
L Transistor_BJT:MMBT3904 Q2
U 1 1
P 10260 4840
F 0 "Q2" H 10451 4886 50  0000 L CNN
F 1 "MMBT3904" H 10451 4795 50  0000 L CNN
F 2 "Package_TO_SOT_SMD:SOT-23" H 10460 4765 50  0001 L CIN
F 3 "https://www.fairchildsemi.com/datasheets/2N/2N3904.pdf" H 10260 4840 50  0001 L CNN
	1    10260 4840
	1    0    0    -1  
$EndComp
$Comp
L Connector:Conn_01x04_Female J2
U 1 1
P 3070 7040
F 0 "J2" H 2920 7280 50  0000 L CNN
F 1 "Conn_01x04_Female" V 2690 6720 50  0001 L CNN
F 2 "Connector_PinSocket_2.54mm:PinSocket_1x04_P2.54mm_Vertical" H 3070 7040 50  0001 C CNN
F 3 "~" H 3070 7040 50  0001 C CNN
	1    3070 7040
	1    0    0    -1  
$EndComp
$Comp
L Connector:Conn_01x04_Female J4
U 1 1
P 3090 7140
F 0 "J4" H 2982 6807 50  0000 C CNN
F 1 "Conn_01x04_Female" H 2982 6806 50  0001 C CNN
F 2 "Connector_PinSocket_2.54mm:PinSocket_1x04_P2.54mm_Vertical" H 3090 7140 50  0001 C CNN
F 3 "~" H 3090 7140 50  0001 C CNN
	1    3090 7140
	-1   0    0    1   
$EndComp
Text Label 2630 6940 0    50   ~ 0
RST
Text Label 2630 7040 0    50   ~ 0
SCI
NoConn ~ 2870 7140
$Comp
L power:GND #PWR?
U 1 1
P 2740 7250
F 0 "#PWR?" H 2740 7000 50  0001 C CNN
F 1 "GND" H 2745 7077 50  0000 C CNN
F 2 "" H 2740 7250 50  0001 C CNN
F 3 "" H 2740 7250 50  0001 C CNN
	1    2740 7250
	1    0    0    -1  
$EndComp
Text Label 3480 7140 2    50   ~ 0
SII
Text Label 3480 7040 2    50   ~ 0
SDO
Text Label 3480 7240 2    50   ~ 0
SDI
Text Label 3480 6890 1    50   ~ 0
TGTVCC
Wire Wire Line
	2870 6940 2630 6940
Wire Wire Line
	2870 7040 2630 7040
Wire Wire Line
	2870 7240 2740 7240
Wire Wire Line
	2740 7240 2740 7250
Wire Wire Line
	3290 7240 3480 7240
Wire Wire Line
	3290 7140 3480 7140
Wire Wire Line
	3290 7040 3480 7040
Wire Wire Line
	3290 6940 3480 6940
Wire Wire Line
	3480 6940 3480 6890
$EndSCHEMATC
